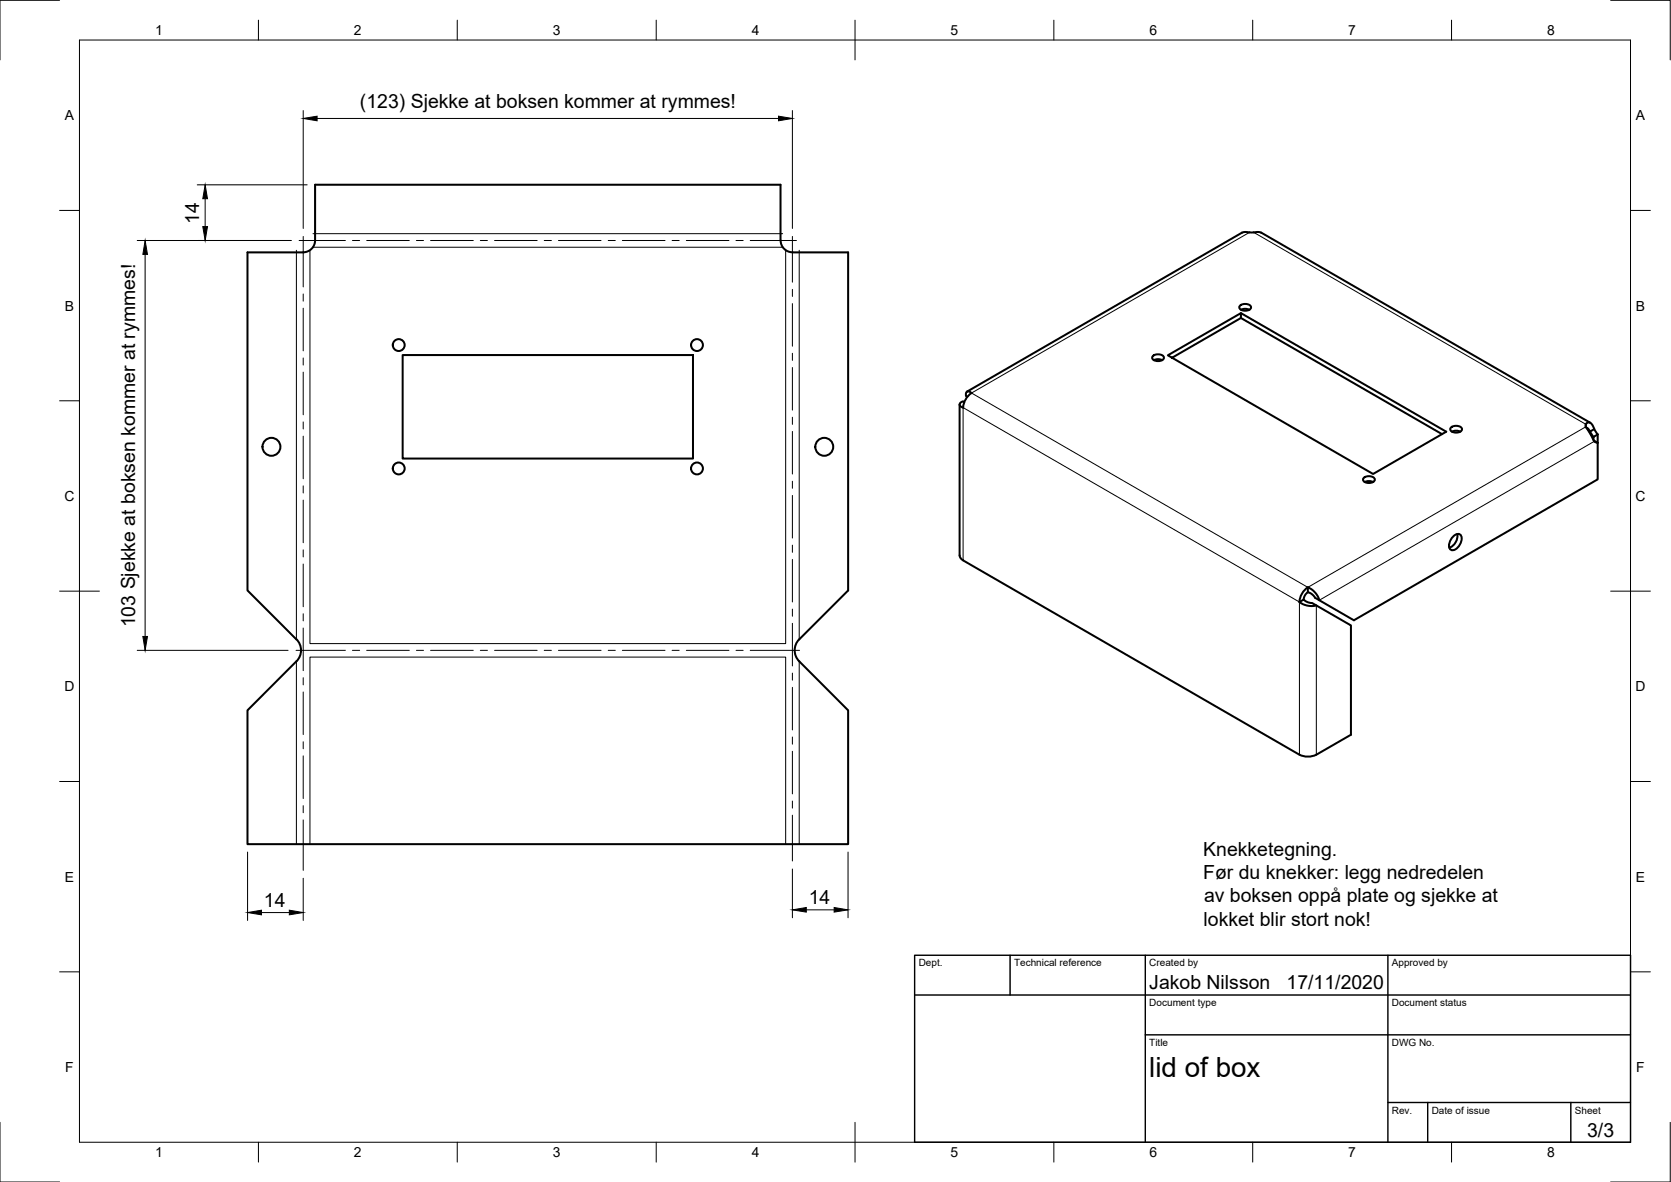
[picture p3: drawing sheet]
<svg xmlns="http://www.w3.org/2000/svg" width="420mm" height="297mm" viewBox="0 0 420 297" stroke-linecap="round" stroke-linejoin="round" font-family="sans-serif">
<!-- layer: Visible -->
<g fill="none" stroke="#000" stroke-width=".51">
<path d="M62.2 63.4h14a3 3 0 0 0 3-3v-14h117.1v14a2.99 2.99 0 0 0 3 3h14v85l-12.3 12.3a3.9 3.9 0 0 0 0 5.5l12.3 12.3v33.6h-151.1v-33.6l12.3-12.3a3.9 3.9 0 0 0 0-5.5l-12.3-12.3zM311.8 76.8a1.95 1.95 0 0 1 2.8 .3 1.29 1.29 0 0 1-1.7 1 .9 .9 0 0 1-1-.3 .9 .9 0 0 1-.1-1zM312 78.7l51.6 29.8-18.4 10.6-51.6-29.8 18.4-10.6v1.2l-17.3 10M312 79.9l50.6 29.2M312 77.9l1.3-.3 .8 .3M101.2 89.2h73v26h-73zM243.2 98.4l69.1-40 .6-.1 1.8 .1 1.8-.1 .6 .1 82.8 47.8M243.2 99.7l-.3-.4a.76 .76 0 0 1 .4-1 .76 .76 0 0 1 1 .5l-.9 .8-.8 1-.4 1.8M289.8 89.5a1.95 1.95 0 0 1 2.9 .3 1.29 1.29 0 0 1-1.7 .9 .9 .9 0 0 1-1-.2 .9 .9 0 0 1-.2-1zM290.1 90.5l.9-.2 1.2 .2M241.3 101.6v38M242.4 101l-.2-.1-.4 .1a.74 .74 0 0 0-.5 .9 .74 .74 0 0 0 .9 .5"/>
<path d="M364.8 107.5a1.95 1.95 0 0 1 2.8 .2 1.29 1.29 0 0 1-1.7 1 .9 .9 0 0 1-1-.2 .9 .9 0 0 1-.1-1zM365.1 108.5l1.3-.3 .8 .3M398.7 107.3v-.7l.4-.4h.6l.5 .4 .7 1.3-1.1 .5M398.7 107.3l2.2 3.6M398.7 106.6v.6M398.9 107.5l.4 .2 .5 .7M399.8 108.4l.9 1.4M400.7 110.7l1 .6M400.9 110.9l.8 .4M400.9 107.8l.8 1.4M401.7 109.2l-1 .6v.7M401.7 111.3v9.2l-61.3 35.4-9.7-5.7-.9-.9-1-.5v-1.2l1.1 .6 .9 .9 .9 1.7"/>
<path d="M401.7 109.2v2.1M241.3 139.6a1.49 1.49 0 0 0 .9 1.2M342.9 120.1a1.95 1.95 0 0 1 2.8 .3 1.29 1.29 0 0 1-1.7 1 .9 .9 0 0 1-1-.3 .9 .9 0 0 1-.1-1zM343.1 121.1l1.3-.2 .9 .2M365.5 134.7a1.13 1.13 0 0 1 1.6-.4 1.13 1.13 0 0 1 .4 1.5 2.52 2.52 0 0 1-2.7 2.4 2.52 2.52 0 0 1 .7-3.5zM366.4 134.2a3.2 3.2 0 0 1-2 3.4M242.2 140.8l84.5 48.8 1.8 .5h1.3l1.2-.4 8.7-5.1v-27.4l-9.8-5.7-1.1-.2-1-.6-1.1 .6 1 .6 1 .3 1.4 .1 .9-.1M328.9 147.6l-1.4 1.3-.5 1.2-.3 1.2M328.9 148.8l-.7 .6-.4 1.3"/>
<circle cx="100.3" cy="86.7" r="1.49"/>
<circle cx="175.2" cy="86.7" r="1.49"/>
<circle cx="68.3" cy="112.3" r="2.25"/>
<circle cx="100.3" cy="117.7" r="1.49"/>
<circle cx="175.2" cy="117.7" r="1.49"/>
<circle cx="207.3" cy="112.3" r="2.25"/>
</g>
<!-- layer: Visible Narrow -->
<g fill="none" stroke="#000" stroke-width=".25">
<path d="M78.7 58.7h118.1M314.2 58.4l-69.9 40.4 84.5 48.8 69.9-40.3M315.3 58.4l83.4 48.2M74.5 62.9v97.8M77.9 62.9v98.8h119.6v-98.8M78.7 62.1h118.1M201 62.9v97.8M399.4 108.2l.4 .2M400.9 110.9l-69.2 39.9M242.2 140.8v-38.4l84.5 48.9v38.4M331 152.2v37.5M74.5 166.2v45.9"/>
<path d="M201 166.2v45.9M77.9 212.1v-47h119.6v47"/>
</g>
<!-- layer: Border -->
<g fill="none" stroke="#000" stroke-width=".25">
<path d="M15 .1h-15v15M20 10.1h390v276.9h-390zM65 5.1v5M115 5.1v5M165 5.1v5M215 5.1v10M265 5.1v5M315 5.1v5M365 5.1v5M405 .1h15v15M15 52.9h5M410 52.9h5"/>
<path d="M15 100.7h5M410 100.7h5M15 148.6h10M405 148.6h10M15 196.4h5M410 196.4h5M15 244.2h5M410 244.2h5M0 282.1v14.9h15M65 287v5M115 287v5M165 287v5"/>
<path d="M215 282.1v9.9M265 287v5M315 287v5M365 287v5M420 282.1v14.9h-15"/>
</g>
<!-- layer: TitleBlock -->
<path d="M230 240.1h180v46.9h-180zM230 250h180M254 240.1v9.9M288 240.1v46.9M349 240.1v46.9M288 260.1h122M349 277.1h61M359 277.1v9.9M395 277.1v9.9" fill="none" stroke="#000" stroke-width=".36"/>
<!-- layer: Smart Centers -->
<g fill="none" stroke="#000" stroke-width=".25">
<path d="M76.2 59.4v12.7M199.2 59.4v11.5M75.2 60.4h11.6M76.2 73.9v1.8M76.2 77.5v10.7M88.6 60.4h1.8M92.2 60.4h10.7M104.7 60.4h1.8M108.3 60.4h10.7M120.8 60.4h1.8M124.4 60.4h10.7M136.8 60.4h1.8"/>
<path d="M140.4 60.4h10.7M152.9 60.4h1.8M156.5 60.4h10.7M169 60.4h1.8M172.6 60.4h10.7M185.1 60.4h1.8M188.6 60.4h11.7M199.2 72.7v1.8M199.2 76.3v10.7M76.2 90v1.7M76.2 93.5v10.7M199.2 88.8v1.8"/>
<path d="M199.2 92.4v10.7M76.2 106v1.8M76.2 109.6v10.7M199.2 104.8v1.8M199.2 108.4v10.7M76.2 122.1v1.8M76.2 125.7v10.7M76.2 138.2v1.8M199.2 120.9v1.8M199.2 124.5v10.7M199.2 137v1.8M76.2 141.7v10.8"/>
<path d="M76.2 154.2v1.8M76.2 157.8v10.7M199.2 140.6v10.7M199.2 153.1v1.8M199.2 156.6v10.8M74.4 163.4h12.4M76.2 170.3v1.8M76.2 173.9v10.7M88.6 163.4h1.8M92.2 163.4h10.7M104.7 163.4h1.8M108.3 163.4h10.7"/>
<path d="M120.8 163.4h1.8M124.4 163.4h10.7M136.8 163.4h1.8M140.4 163.4h10.7M152.9 163.4h1.8M156.5 163.4h10.7M169 163.4h1.8M172.6 163.4h10.7M185.1 163.4h1.8M188.6 163.4h12.4M199.2 169.1v1.8M199.2 172.7v10.7"/>
<path d="M76.2 186.4v1.8M76.2 190v10.7M199.2 185.2v1.8M199.2 188.8v10.7M76.2 202.5v1.7M76.2 206v12.7M199.2 201.3v1.8M199.2 204.9v11.5"/>
</g>
<!-- layer: FD_Dimensions -->
<g fill="none" stroke="#000" stroke-width=".25">
<path d="M76.2 27.8v29.6M79.7 29.8h116M199.2 27.8v29.6M49.6 46.4h27.6M51.6 49.9v7M34.5 60.4h38.7M36.5 63.9v96M34.5 163.4h37.9M62.3 214.1v17.2M199.2 218.4v12.2M213.2 214.1v16.5M65.7 229.3h7"/>
<path d="M76.2 220.7v10.6M202.7 228.6h7"/>
</g>
<path d="M76.2 29.8l3.5-.6v1.2zM195.7 29.2l3.5 .6-3.5 .6zM51.6 46.4l.6 3.5h-1.2zM51 56.9h1.2l-.6 3.5zM36.5 60.4l.6 3.5h-1.2zM35.9 159.9h1.2l-.6 3.5zM62.3 229.3l3.4-.6v1.2zM72.7 228.7l3.5 .6-3.5 .6zM199.2 228.6l3.5-.5v1.1zM209.7 228.1l3.5 .5-3.5 .6z" fill="#000" stroke="#000" stroke-width=".25"/>
<text font-size="7" x="289" y="270.6">lid of box</text>
<g font-size="4.9">
<text x="90.5" y="27.2">(123) Sjekke at boksen kommer at rymmes!</text>
<text x="50.1" y="56.3" transform="rotate(-90 50.1 56.3)">14</text>
<text x="34" y="157.7" transform="rotate(-90 34 157.7)">103 Sjekke at boksen kommer at rymmes!</text>
<text x="302.6" y="215">Knekketegning.</text>
<text x="302.5" y="220.8">Før du knekker: legg nedredelen</text>
<text x="66.4" y="227.8">14</text>
<text x="203.4" y="227.1">14</text>
<text x="302.7" y="226.8">av boksen oppå plate og sjekke at</text>
<text x="302.6" y="232.6">lokket blir stort nok!</text>
<text x="289" y="248.5">Jakob Nilsson</text>
<text x="323.5" y="248.5">17/11/2020</text>
<text x="399.1" y="285.7">3/3</text>
</g>
<g font-size="3.5">
<text x="39" y="8.8">1</text>
<text x="89" y="8.8">2</text>
<text x="139" y="8.8">3</text>
<text x="189" y="8.8">4</text>
<text x="239" y="8.8">5</text>
<text x="289" y="8.8">6</text>
<text x="339" y="8.8">7</text>
<text x="389" y="8.8">8</text>
<text x="16.3" y="30.2">A</text>
<text x="411.3" y="30.2">A</text>
<text x="16.3" y="78">B</text>
<text x="411.3" y="78">B</text>
<text x="16.2" y="125.9">C</text>
<text x="411.2" y="125.9">C</text>
<text x="16.2" y="173.7">D</text>
<text x="411.2" y="173.7">D</text>
<text x="16.3" y="221.6">E</text>
<text x="411.3" y="221.6">E</text>
<text x="16.4" y="269.4">F</text>
<text x="411.4" y="269.4">F</text>
<text x="39" y="290.8">1</text>
<text x="89" y="290.8">2</text>
<text x="139" y="290.8">3</text>
<text x="189" y="290.8">4</text>
<text x="239" y="290.8">5</text>
<text x="289" y="290.8">6</text>
<text x="339" y="290.8">7</text>
<text x="389" y="290.8">8</text>
</g>
<g font-size="2.5">
<text x="231" y="242.9">Dept.</text>
<text x="255" y="242.9">Technical reference</text>
<text x="289" y="242.9">Created by</text>
<text x="350" y="242.9">Approved by</text>
<text x="289" y="252.8">Document type</text>
<text x="350" y="252.8">Document status</text>
<text x="289" y="262.9">Title</text>
<text x="350" y="262.9">DWG No.</text>
<text x="350" y="279.9">Rev.</text>
<text x="360" y="279.9">Date of issue</text>
<text x="396" y="279.9">Sheet</text>
</g>
</svg>
